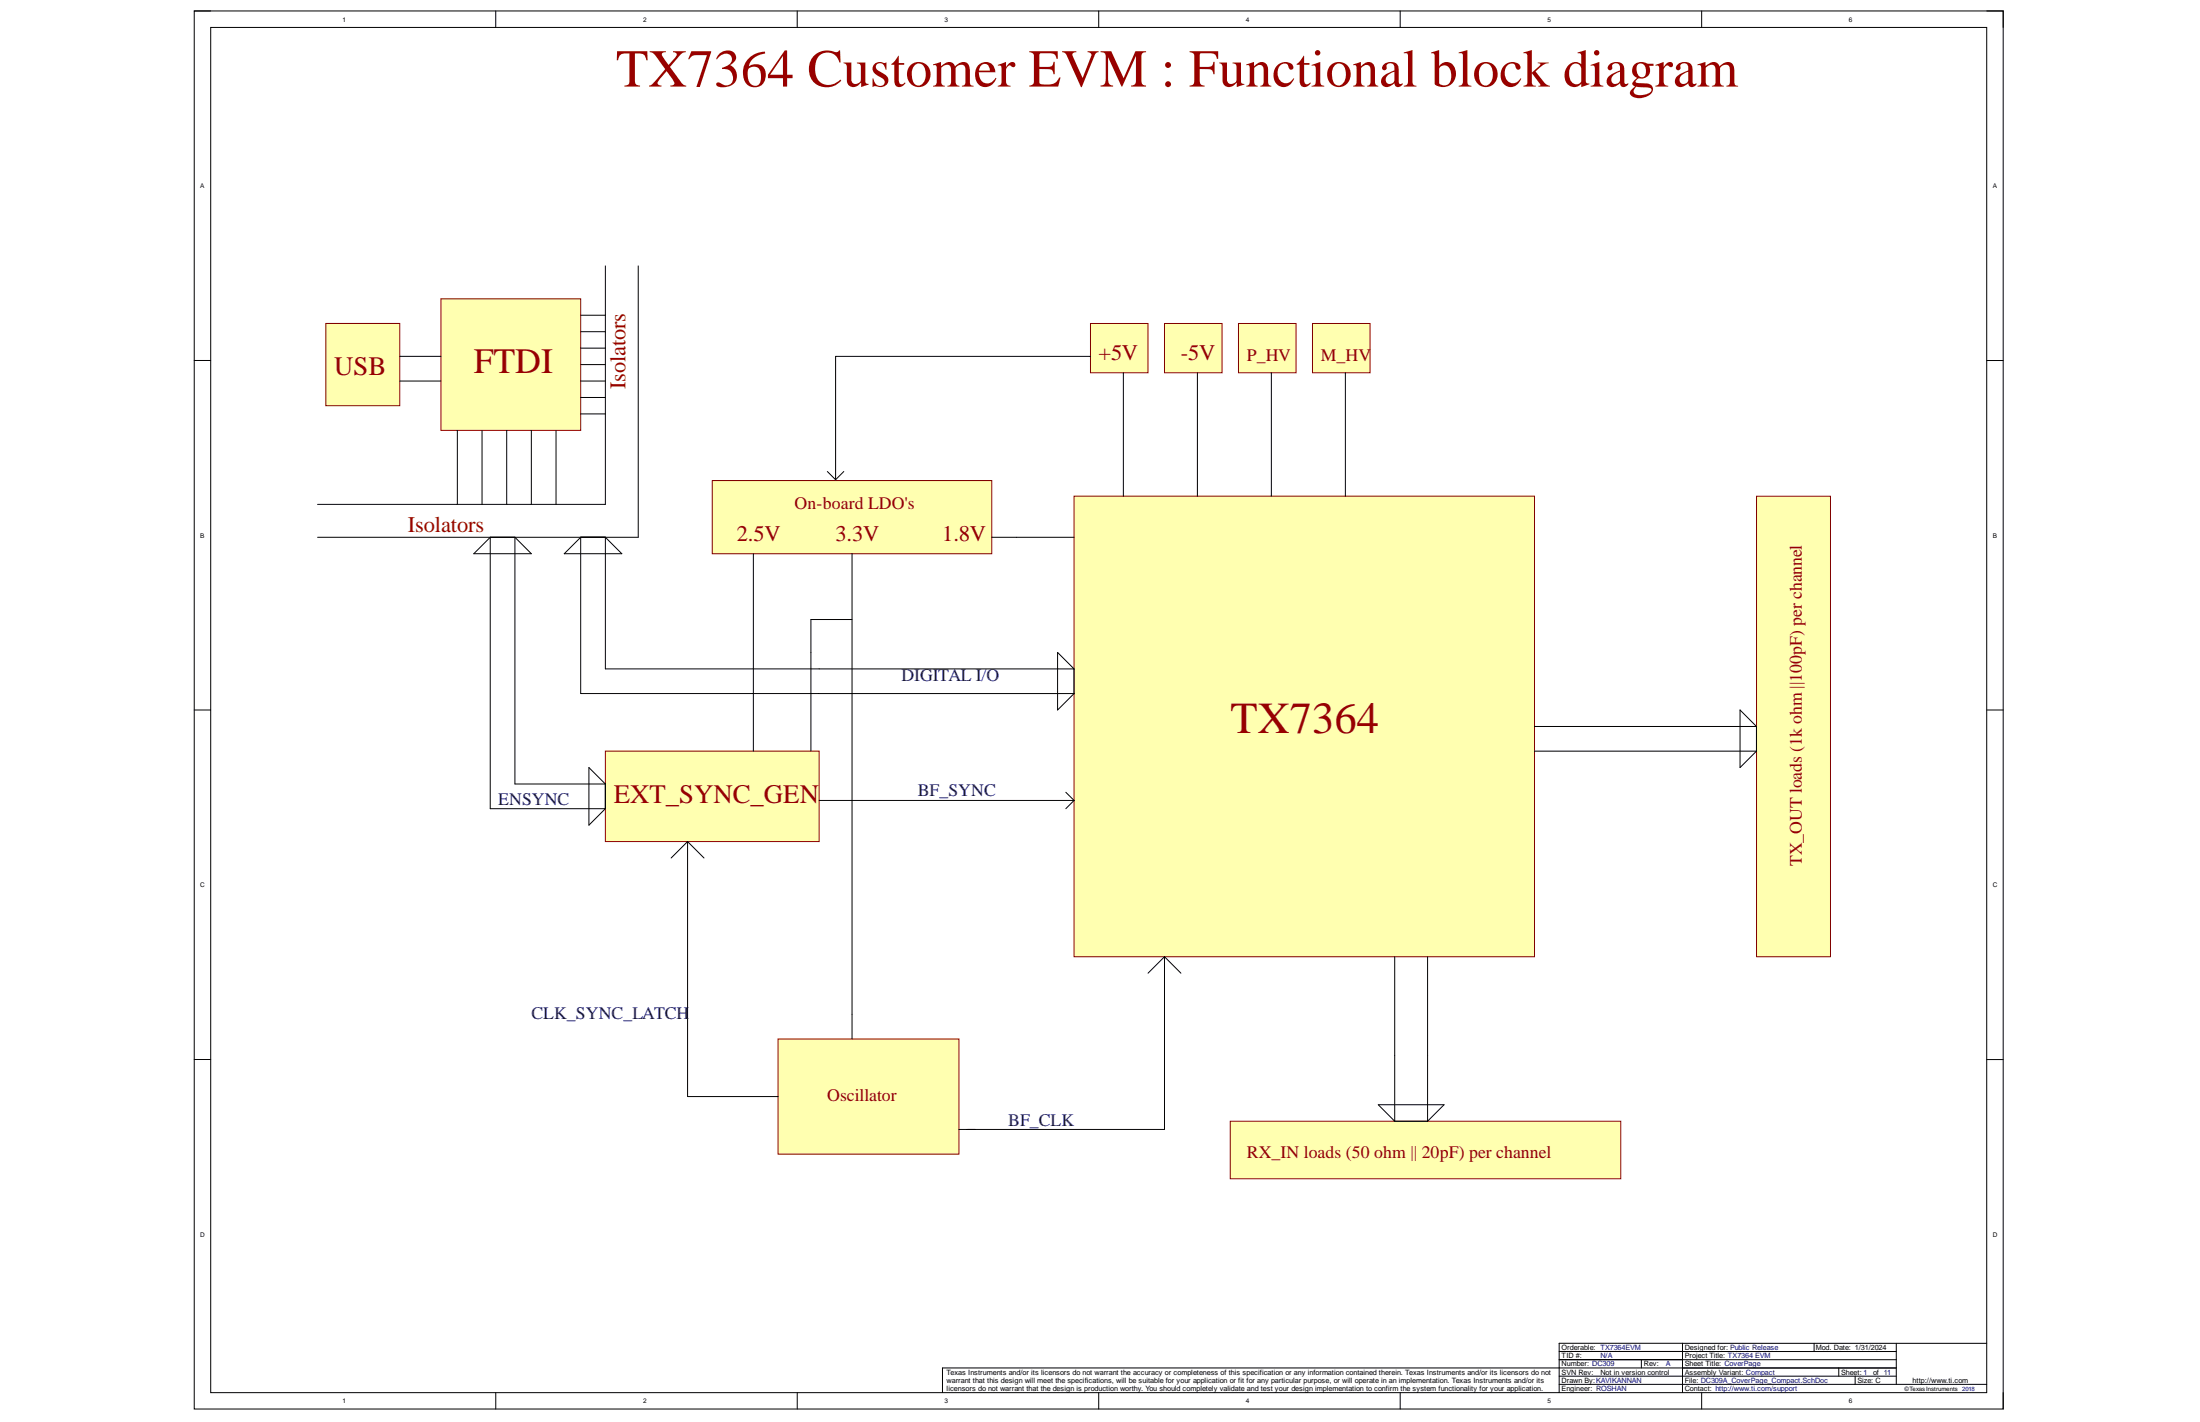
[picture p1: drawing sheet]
<svg xmlns="http://www.w3.org/2000/svg" width="432mm" height="279mm" viewBox="0 0 432 279" stroke-linecap="round" stroke-linejoin="round" font-family="sans-serif">
<path d="M38.1 2.2h355.1v274.3h-355.1z" fill="none" stroke="#000" stroke-width=".2"/>
<path d="M41.4 5.4h348.5v267.9h-348.5z" fill-rule="evenodd" fill="#fff"/>
<g fill="none" stroke="#000" stroke-width=".2">
<path d="M38.1 2.2h3.3M41.4 5.4h348.5v267.9h-348.5zM97.3 2.2v3.2M156.5 2.2v3.2M215.6 2.2v3.2M274.8 2.2v3.2M334 2.2v3.2M389.9 2.2h3.3v3.2M38.1 70.7h3.3M389.9 70.7h3.3M38.1 139.3h3.3M389.9 139.3h3.3"/>
<path d="M38.1 207.9h3.3M389.9 207.9h3.3M97.3 273.3v3.2M156.5 273.3v3.2M215.6 273.3v3.2M274.8 273.3v3.2M306 271.7h83.9M306 270.1h66.2M306 266.8h66.2M306 265.2h66.2M322.2 266.8v1.6M330.2 263.6v9.7"/>
<path d="M334 273.3v3.2M356.1 263.6v1.6M360.9 268.4v1.7M364.1 270.1v1.6M372.2 268.4h-187.2v4.9M372.2 263.6v8.1M389.9 263.6h-83.9v9.7M393.2 273.3v3.2"/>
</g>
<path d="M210.8 97.4h90.4v90.3h-90.4z" fill-rule="evenodd" fill="#ffffb0"/>
<path d="M210.8 97.4h90.4v90.3h-90.4z" fill="none" stroke="#800000" stroke-width=".2"/>
<path d="M344.8 97.4h14.5v90.3h-14.5z" fill-rule="evenodd" fill="#ffffb0"/>
<path d="M344.8 97.4h14.5v90.3h-14.5z" fill="none" stroke="#800000" stroke-width=".2"/>
<path d="M241.5 220h76.6v11.3h-76.6z" fill-rule="evenodd" fill="#ffffb0"/>
<path d="M241.5 220h76.6v11.3h-76.6z" fill="none" stroke="#800000" stroke-width=".2"/>
<path d="M214 63.5h11.3v9.7h-11.3z" fill-rule="evenodd" fill="#ffffb0"/>
<path d="M214 63.5h11.3v9.7h-11.3z" fill="none" stroke="#800000" stroke-width=".2"/>
<path d="M118.8 147.4h42v17.7h-42z" fill-rule="evenodd" fill="#ffffb0"/>
<path d="M118.8 147.4h42v17.7h-42z" fill="none" stroke="#800000" stroke-width=".2"/>
<path d="M152.7 203.9h35.5v22.6h-35.5z" fill-rule="evenodd" fill="#ffffb0"/>
<path d="M152.7 203.9h35.5v22.6h-35.5z" fill="none" stroke="#800000" stroke-width=".2"/>
<path d="M63.9 63.5h14.6v16.1h-14.6z" fill-rule="evenodd" fill="#ffffb0"/>
<path d="M63.9 63.5h14.6v16.1h-14.6z" fill="none" stroke="#800000" stroke-width=".2"/>
<path d="M86.5 58.6h27.5v25.9h-27.5z" fill-rule="evenodd" fill="#ffffb0"/>
<path d="M86.5 58.6h27.5v25.9h-27.5z" fill="none" stroke="#800000" stroke-width=".2"/>
<path d="M139.8 94.3h54.9v14.4h-54.9z" fill-rule="evenodd" fill="#ffffb0"/>
<path d="M139.8 94.3h54.9v14.4h-54.9z" fill="none" stroke="#800000" stroke-width=".2"/>
<path d="M228.6 63.5h11.3v9.7h-11.3z" fill-rule="evenodd" fill="#ffffb0"/>
<path d="M228.6 63.5h11.3v9.7h-11.3z" fill="none" stroke="#800000" stroke-width=".2"/>
<path d="M243.1 63.5h11.3v9.7h-11.3z" fill-rule="evenodd" fill="#ffffb0"/>
<path d="M243.1 63.5h11.3v9.7h-11.3z" fill="none" stroke="#800000" stroke-width=".2"/>
<path d="M257.6 63.5h11.3v9.7h-11.3z" fill-rule="evenodd" fill="#ffffb0"/>
<path d="M257.6 63.5h11.3v9.7h-11.3z" fill="none" stroke="#800000" stroke-width=".2"/>
<g fill="none" stroke="#000" stroke-width=".2">
<path d="M118.8 52.2v46.8h-56.5M125.3 52.2v53.2h-63M78.5 74.8h8M78.5 69.9h8M114 78h4.8M114 74.8h4.8M114 71.5h4.8M114 68.3h4.8M114 65.1h4.8M114 61.9h4.8M214 69.9h-50v24.2M220.5 73.2v24.2"/>
<path d="M235 73.2v24.2M249.5 73.2v24.2M264.1 73.2v24.2M89.8 84.5v14.5M94.6 84.5v14.5M99.4 84.5v14.5M104.3 84.5v14.5M109.1 84.5v14.5M114 81.2h4.8M162.4 92.5l1.6 1.6M165.6 92.5l-1.6 1.6M147.9 108.7v38.7"/>
<path d="M167.2 108.7v95.2M194.7 105.4h16.1M167.2 121.6h-8v25.8M210.8 131.3h-92v-25.9l3.2 3.3h-11.3l3.3-3.3v30.7h96.8M210.8 131.3l-3.2-3.3v11.3l3.2-3.2M210.8 131.3v4.8M118.8 153.8v4.9M118.8 153.8l-3.2-3.2v11.3l3.2-3.2M118.8 153.8h-17.7v-48.4l3.2 3.3h-11.3l3.2-3.3v53.3h22.6M160.8 157.1h50M209.2 155.5l1.6 1.6M210.8 157.1l-1.6 1.6"/>
<path d="M301.2 142.6h43.5M301.2 147.4h43.5M344.7 142.6l-3.2-3.3v11.3l3.2-3.2M344.7 142.6v4.8M135 165.2v50h17.7M135 165.1l-3.3 3.3M135 165.1l3.2 3.3M228.6 187.7l-3.3 3.3M228.6 187.7l3.2 3.3M228.6 187.7v33.9h-40.4M273.7 187.7v32.3M280.2 187.7v32.3"/>
<path d="M273.7 220l-3.2-3.2h12.9l-3.2 3.2M273.7 220h6.5"/>
</g>
<text font-size="10.5" fill="#980000" x="120.9" y="17">TX7364 Customer EVM : Functional block diagram</text>
<text font-size="8.7" fill="#980000" x="241.5" y="143.9">TX7364</text>
<text font-size="7" fill="#980000" x="93" y="73.3">FTDI</text>
<g font-size="5.2" fill="#980000">
<text x="65.6" y="73.6">USB</text>
<text x="120.5" y="157.6">EXT_SYNC_GEN</text>
</g>
<g font-size="4.4" fill="#980000">
<text x="215.6" y="70.6">+5V</text>
<text x="231.8" y="70.6">-5V</text>
<text x="122.7" y="76.4" transform="rotate(-90 122.7 76.4)">Isolators</text>
<text x="80.1" y="104.5">Isolators</text>
<text x="144.6" y="106.1">2.5V</text>
<text x="164" y="106.1">3.3V</text>
<text x="185" y="106.1">1.8V</text>
</g>
<g font-size="3.5" fill="#980000">
<text x="244.7" y="70.8">P_HV</text>
<text x="259.3" y="70.8">M_HV</text>
<text x="156" y="99.8">On-board LDO's</text>
<text x="353.7" y="170" transform="rotate(-90 353.7 170)">TX_OUT loads (1k ohm ||100pF) per channel</text>
<text x="162.4" y="216.1">Oscillator</text>
<text x="244.7" y="227.3">RX_IN loads (50 ohm || 20pF) per channel</text>
</g>
<g font-size="3.5" fill="#000080">
<text x="176.9" y="133.7">DIGITAL I/O</text>
<text x="97.8" y="158">ENSYNC</text>
<text x="180.1" y="156.3">BF_SYNC</text>
<text x="104.3" y="199.9">CLK_SYNC_LATCH</text>
<text x="197.9" y="220.9">BF_CLK</text>
</g>
<g font-size="1.4">
<text x="185.8" y="269.7">Texas Instruments and/or its licensors do not warrant the accuracy or completeness of this specification or any information contained therein. Texas Instruments and/or its licensors do not</text>
<text x="306.5" y="269.7">SVN Rev:</text>
<text x="306.5" y="268.1">Number: DC309</text>
<text x="306.5" y="266.5">TID #:</text>
<text x="306.5" y="264.9">Orderable: TX7364EVM</text>
<text x="314.1" y="269.7">Not in version control</text>
<text x="322.7" y="268.1">Rev:</text>
<text x="330.7" y="268.1">Sheet Title: CoverPage</text>
<text x="330.7" y="266.5">Project Title: TX7364 EVM</text>
<text x="330.7" y="264.9">Designed for: Public Release</text>
<text x="330.7" y="269.7">Assembly Variant: Compact</text>
<text x="356.4" y="264.9">Mod. Date: 1/31/2024</text>
<text x="361.4" y="269.7">Sheet: 1</text>
<text x="367.6" y="269.7">of 11</text>
<text x="185.8" y="271.3">warrant that this design will meet the specifications, will be suitable for your application or fit for any particular purpose, or will operate in an implementation. Texas Instruments and/or its</text>
<text x="185.8" y="273">licensors do not warrant that the design is production worthy. You should completely validate and test your design implementation to confirm the system functionality for your application.</text>
<text x="306.5" y="271.3">Drawn By:KAVIKANNAN</text>
<text x="306.5" y="273">Engineer: ROSHAN</text>
<text x="330.7" y="271.3">File: DC309A_CoverPage_Compact.SchDoc</text>
<text x="330.7" y="273">Contact: http://www.ti.com/support</text>
<text x="364.6" y="271.3">Size: C</text>
<text x="375.4" y="271.3">http://www.ti.com</text>
</g>
<g font-size="1.4" fill="#000080">
<text x="314.1" y="266.5">N/A</text>
<text x="327" y="268.1">A</text>
</g>
<g font-size="1.3">
<text x="67.2" y="4.2">1</text>
<text x="126.2" y="4.2">2</text>
<text x="185.4" y="4.2">3</text>
<text x="244.5" y="4.2">4</text>
<text x="303.7" y="4.2">5</text>
<text x="362.9" y="4.2">6</text>
<text x="39.3" y="36.9">A</text>
<text x="391.1" y="36.9">A</text>
<text x="39.3" y="105.5">B</text>
<text x="391.1" y="105.5">B</text>
<text x="39.3" y="174">C</text>
<text x="391.1" y="174">C</text>
<text x="39.3" y="242.7">D</text>
<text x="391.1" y="242.7">D</text>
<text x="67.2" y="275.3">1</text>
<text x="126.2" y="275.3">2</text>
<text x="185.4" y="275.3">3</text>
<text x="244.5" y="275.3">4</text>
<text x="303.7" y="275.3">5</text>
<text x="362.9" y="275.3">6</text>
</g>
<text font-size="1.2" x="373.8" y="273">©TexasInstruments</text>
<text font-size="1.2" fill="#000080" x="385.1" y="273">2018</text>
</svg>
